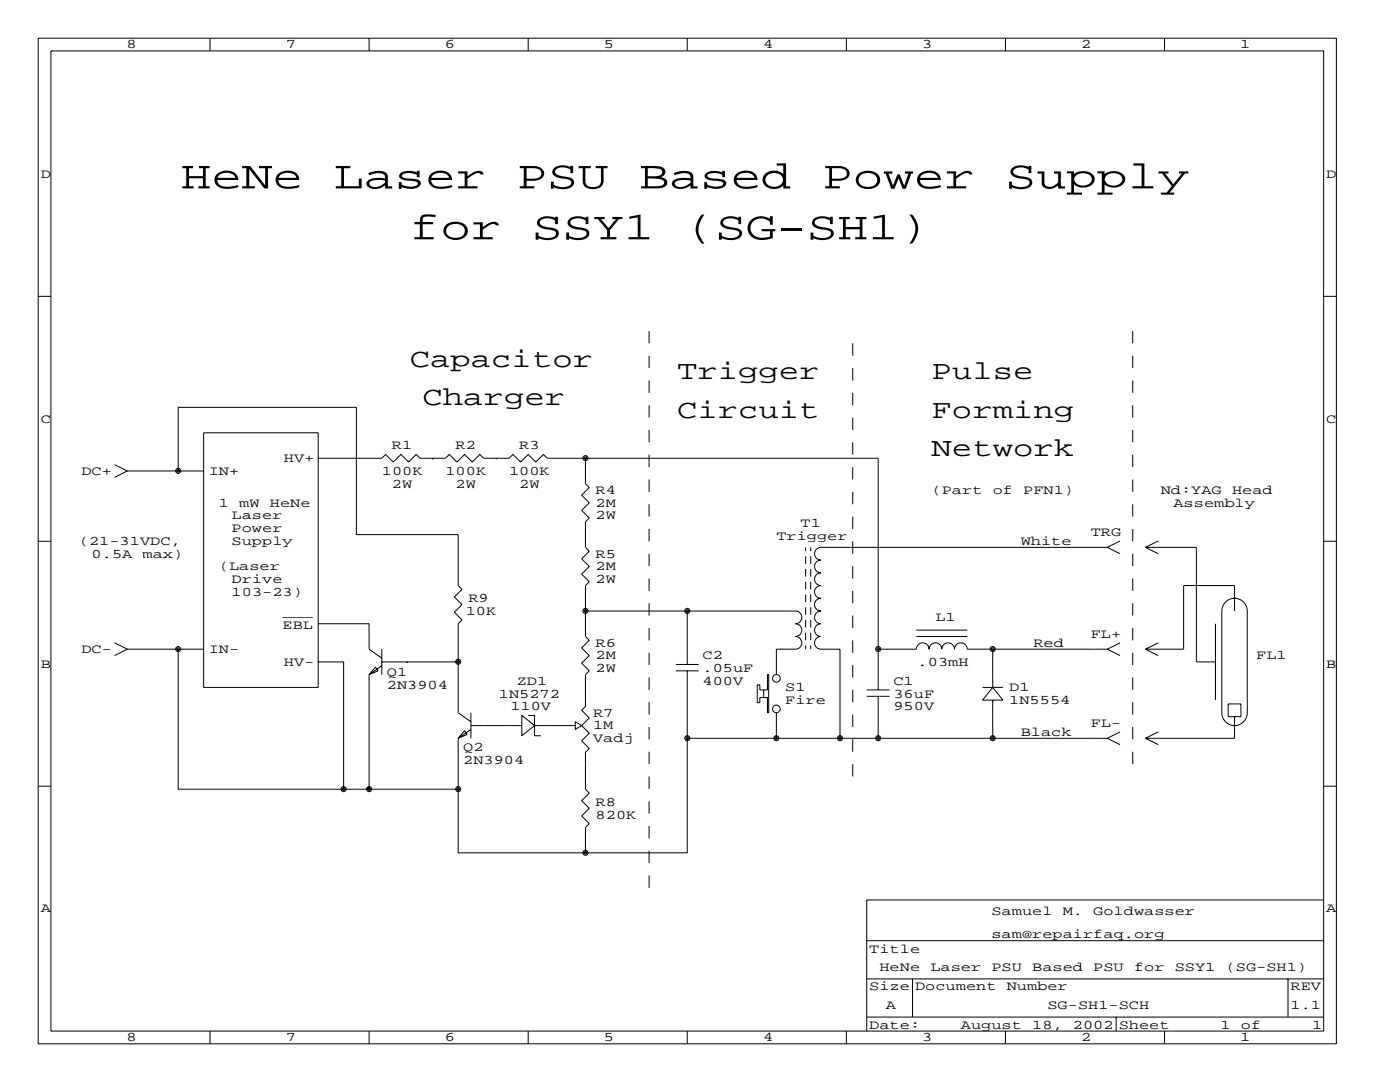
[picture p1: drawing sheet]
<svg xmlns="http://www.w3.org/2000/svg" width="279mm" height="216mm" viewBox="0 0 279 216" stroke-linecap="round" stroke-linejoin="round" font-family="sans-serif">
<g fill="none" stroke="#000" stroke-width=".2">
<path d="M7.6 7.6h259.1v200.7h-259.1zM10.2 10.2h254v195.5h-254zM41.9 7.6v2.6M73.7 7.6v2.6M105.4 7.6v2.6M137.2 7.6v2.6M168.9 7.6v2.6M200.7 7.6v2.6M232.4 7.6v2.6M7.6 59.1h2.6M264.2 59.1h2.5M22.9 92.7l2.5 1.3"/>
<path d="M25.4 94l-2.5 1.2M25.4 94h15.2M35.6 94v-12.7h35.5v25.4h20.3v10.1l.8 .8-1.5 1.5 1.5 1.5-1.5 1.6 1.5 1.5-.8 .8v17.7l2.6 1.8M40.6 86.4h22.9v50.8h-22.9zM63.5 91.4h12.7l.8-.7 1.5 1.5 1.5-1.5 1.5 1.5 1.6-1.5 .7 .7h5.1l.8-.7 1.5 1.5 1.5-1.5 1.5 1.5 1.6-1.5 .7 .7h5.1l.8-.7 1.5 1.5 1.5-1.5 1.5 1.5 1.6-1.5 .7 .7h66.1v46.3M86.4 91.4h.1M99.1 91.4h.1M116.8 91.4v5.1l.8 .8-1.5 1.5 1.5 1.5-1.5 1.6 1.5 1.5-.8 .7v5.1l.8 .8-1.5 1.5 1.5 1.5-1.5 1.6 1.5 1.5-.8 .7v10.2l.8 .8-1.5 1.5 1.5 1.5-1.5 1.5 1.5 1.6-.8 .7v6.4l-.7 .7 1.5 1.6-1.5 1.5M7.6 108h2.6M160.8 109.2v.8M160.8 111v1.5M160.8 113.5v1.6"/>
<path d="M160.8 116.1v1.5M160.8 118.6v1.5M161.8 109.2v.8M161.8 111v1.5M161.8 113.5v1.6M161.8 116.1v1.5M161.8 118.6v1.5M221 109.2h-57.2a1.27 1.27 0 0 0-1.2 1.3 1.27 1.27 0 0 0 1.2 1.3 1.27 1.27 0 0 0-1.2 1.2 1.27 1.27 0 0 0 1.2 1.3 1.27 1.27 0 0 0-1.2 1.3 1.27 1.27 0 0 0 1.2 1.2 1.27 1.27 0 0 0-1.2 1.3 1.27 1.27 0 0 0 1.2 1.3 1.27 1.27 0 0 0-1.2 1.3 1.27 1.27 0 0 0 1.2 1.2 1.27 1.27 0 0 0-1.2 1.3 1.27 1.27 0 0 0 1.2 1.3 1.27 1.27 0 0 0-1.2 1.2 1.27 1.27 0 0 0 1.2 1.3 1.27 1.27 0 0 0-1.2 1.3 1.27 1.27 0 0 0 1.2 1.2h3.8v17.8M221 109.2l2.5 1.3M223.5 107.9l-2.5 1.3M228.6 109.2h10.2v22.9h3.8M228.6 109.2l2.5 1.3"/>
<path d="M231.1 107.9l-2.5 1.3M246.1 119.4h.5M264.2 108h2.5M22.9 128.3l2.5 1.2M25.4 129.5h15.2M25.4 129.5l-2.5 1.3M35.6 129.5v28h55.8M63.5 124.5h10.2v5l2.5 1.8M63.5 132.1h5.1v25.4M73.7 134.6v22.9M74.9 133.1l.5 .8-1.7 .7zM76.2 132.1h15.2"/>
<path d="M76.2 129.5v5.1M76.2 132.8l-2.5 1.8M81.3 132.1h.1M116.8 121.9h41.9a1.27 1.27 0 0 1 1.3 1.3 1.27 1.27 0 0 1-1.3 1.3 1.27 1.27 0 0 1 1.3 1.2 1.27 1.27 0 0 1-1.3 1.3 1.27 1.27 0 0 1 1.3 1.3 1.27 1.27 0 0 1-1.3 1.2h-3.8v5.1M116.8 121.9h.1M134.9 133.9h4.5M134.9 132.6h4.5M137.2 121.9v10.7M137.2 133.9v36.3h-45.8v-22.9M151.1 136.7h.5v1h1.6v-3.1h.2v7.6h-.2v-3h-1.6v1h-.5zM152.4 137.7v1.5M160.8 121.2v1.5"/>
<path d="M160.8 123.7v1.5M160.8 126.2v1.6M160.8 128.8v.7M161.8 121.2v1.5M161.8 123.7v1.5M161.8 126.2v1.6M161.8 128.8v.7M173 138.9h4.5M173 137.7h4.5M175.3 129.5h7.6a1.27 1.27 0 0 1 1.2-1.2 1.27 1.27 0 0 1 1.3 1.2 1.27 1.27 0 0 1 1.3-1.2 1.27 1.27 0 0 1 1.3 1.2 1.27 1.27 0 0 1 1.2-1.2 1.27 1.27 0 0 1 1.3 1.2 1.27 1.27 0 0 1 1.3-1.2 1.27 1.27 0 0 1 1.2 1.2h28M175.3 138.9v8.4M182.9 127h10.1"/>
<path d="M182.9 125.7h10.1M196.1 137.2h4.1M198.1 129.5v7.7M198.1 139.7v7.6M198.1 137.2l2.1 2.5h-4.1zM221 129.5l2.5 1.3M223.5 128.3l-2.5 1.2M228.6 129.5l2.5 1.3M231.1 128.3l-2.5 1.2M242.6 124.5v15.2M244.4 120.3a2.54 2.54 0 0 1 2.8-.8 2.54 2.54 0 0 1 1.7 2.4v20.3a2.54 2.54 0 0 1-2.5 2.6 2.54 2.54 0 0 1-2.6-2.6v-20.3l.1-.6zM246.4 121.9v-5.1h-10.2v12.7h-7.6"/>
<path d="M7.6 156.9h2.6M92.7 145.8l.5 .8-1.8 .7zM94 142.2v5.1M94 144.8h10.1M94 145.5l-2.6 1.8M104.1 142.7l2.6 2.1-2.6 2zM105.4 142.7h1.3v4.1h1.2M106.7 144.8h8.1M114.8 144l1.3 .8-1.3 .7zM116.1 144.8l1.5 1.5-1.5 1.5 1.5 1.6-.8 .7v7.4l.8 .7-1.5 1.6 1.5 1.5-1.5 1.5 1.5 1.5-.8 .8v5.1M137.2 147.3h.1M137.2 147.3h83.8"/>
<path d="M154.9 142.2v5.1M221 147.3l2.5 1.3M223.5 146l-2.5 1.3M228.6 147.3l2.5 1.3M231.1 146l-2.5 1.3M245.1 140.5h2.5v2.5h-2.5zM246.4 143v4.3h-17.8M264.2 156.9h2.5M264.2 179.6h-91.2v26.1M173 195.3h91.2M173 187.7h91.2M182.1 195.3v7.6"/>
<path d="M257 195.3v7.6M41.9 205.7v2.6M73.7 205.7v2.6M105.4 205.7v2.6M137.2 205.7v2.6M168.9 205.7v2.6M173 202.9h91.2M200.7 205.7v2.6M222.8 202.9v2.8M232.4 205.7v2.6"/>
<circle cx="35.6" cy="94" r=".51"/>
<circle cx="35.6" cy="94" r=".25"/>
<circle cx="116.8" cy="91.4" r=".51"/>
<circle cx="116.8" cy="91.4" r=".25"/>
<circle cx="35.6" cy="129.5" r=".51"/>
<circle cx="35.6" cy="129.5" r=".25"/>
<circle cx="91.4" cy="132.1" r=".51"/>
<circle cx="91.4" cy="132.1" r=".25"/>
<circle cx="116.8" cy="121.9" r=".51"/>
<circle cx="116.8" cy="121.9" r=".25"/>
<circle cx="137.2" cy="121.9" r=".51"/>
<circle cx="137.2" cy="121.9" r=".25"/>
<circle cx="154.9" cy="135.4" r=".76"/>
<circle cx="175.3" cy="129.5" r=".51"/>
<circle cx="175.3" cy="129.5" r=".25"/>
<circle cx="198.1" cy="129.5" r=".51"/>
<circle cx="198.1" cy="129.5" r=".25"/>
<circle cx="68.6" cy="157.5" r=".51"/>
<circle cx="68.6" cy="157.5" r=".25"/>
<circle cx="73.7" cy="157.5" r=".51"/>
<circle cx="73.7" cy="157.5" r=".25"/>
<circle cx="91.4" cy="157.5" r=".51"/>
<circle cx="91.4" cy="157.5" r=".25"/>
<circle cx="137.2" cy="147.3" r=".51"/>
<circle cx="137.2" cy="147.3" r=".25"/>
<circle cx="154.9" cy="147.3" r=".51"/>
<circle cx="154.9" cy="141.5" r=".76"/>
<circle cx="154.9" cy="147.3" r=".25"/>
<circle cx="167.6" cy="147.3" r=".51"/>
<circle cx="167.6" cy="147.3" r=".25"/>
<circle cx="175.3" cy="147.3" r=".51"/>
<circle cx="175.3" cy="147.3" r=".25"/>
<circle cx="198.1" cy="147.3" r=".51"/>
<circle cx="198.1" cy="147.3" r=".25"/>
<circle cx="116.8" cy="170.2" r=".51"/>
<circle cx="116.8" cy="170.2" r=".25"/>
</g>
<path d="M129.5 66v111.8M226.1 66v88.9M170.2 154.9v-88.9" fill="none" stroke="#000" stroke-width=".2" stroke-dasharray="2.5" stroke-linecap="butt"/>
<g font-size="7.9">
<text x="36.1" y="37.6">HeNe</text>
<text x="66.5" y="37.6">Laser</text>
<text x="103.1" y="37.6">PSU</text>
<text x="127.5" y="37.6">Based</text>
<text x="164.1" y="37.6">Power</text>
<text x="200.7" y="37.6">Supply</text>
<text x="81.8" y="47.8">for</text>
<text x="106.2" y="47.8">SSY1</text>
<text x="136.7" y="47.8">(SG-SH1)</text>
</g>
<g font-size="5.3">
<text x="81.8" y="73.2">Capacitor</text>
<text x="135.1" y="75.7">Trigger</text>
<text x="185.9" y="75.7">Pulse</text>
<text x="84.3" y="80.8">Charger</text>
<text x="135.1" y="83.3">Circuit</text>
<text x="185.9" y="83.3">Forming</text>
<text x="185.9" y="90.9">Network</text>
</g>
<g font-size="2.6">
<text x="25.3" y="9.7">8</text>
<text x="57" y="9.7">7</text>
<text x="88.8" y="9.7">6</text>
<text x="120.5" y="9.7">5</text>
<text x="152.3" y="9.7">4</text>
<text x="184" y="9.7">3</text>
<text x="215.8" y="9.7">2</text>
<text x="247.5" y="9.7">1</text>
<text x="8.1" y="35.5">D</text>
<text x="264.7" y="35.5">D</text>
<text x="8.1" y="84.3">C</text>
<text x="78.2" y="89.7">R1</text>
<text x="90.9" y="89.7">R2</text>
<text x="103.6" y="89.7">R3</text>
<text x="264.7" y="84.3">C</text>
<text x="16.3" y="94.7">DC+</text>
<text x="41.7" y="94.7">IN+</text>
<text x="56.6" y="92.2">HV+</text>
<text x="76.2" y="94.7">100K</text>
<text x="88.9" y="94.7">100K</text>
<text x="101.6" y="94.7">100K</text>
<text x="43.7" y="101.1">1</text>
<text x="47.8" y="101.1">mW</text>
<text x="53.8" y="101.1">HeNe</text>
<text x="78.2" y="97.3">2W</text>
<text x="90.9" y="97.3">2W</text>
<text x="103.6" y="97.3">2W</text>
<text x="118.9" y="98.6">R4</text>
<text x="118.9" y="101.1">2M</text>
<text x="185.9" y="98.6">(Part</text>
<text x="198.1" y="98.6">of</text>
<text x="204.2" y="98.6">PFN1)</text>
<text x="231.6" y="98.6">Nd:YAG</text>
<text x="234.2" y="101.1">Assembly</text>
<text x="245.9" y="98.6">Head</text>
<text x="46.2" y="103.6">Laser</text>
<text x="46.2" y="106.2">Power</text>
<text x="118.9" y="103.6">2W</text>
<text x="154.9" y="107.7">Trigger</text>
<text x="159.8" y="105.2">T1</text>
<text x="217.7" y="106.9">TRG</text>
<text x="15.7" y="108.7">(21-31VDC,</text>
<text x="18.3" y="111.3">0.5A</text>
<text x="28.4" y="111.3">max)</text>
<text x="43.7" y="113.8">(Laser</text>
<text x="46.2" y="108.7">Supply</text>
<text x="118.9" y="111.3">R5</text>
<text x="118.9" y="113.8">2M</text>
<text x="203.7" y="108.7">White</text>
<text x="46.2" y="116.3">Drive</text>
<text x="46.2" y="118.9">103-23)</text>
<text x="118.9" y="116.3">2W</text>
<text x="56.4" y="125.5">EBL</text>
<text x="56.4" y="122.9">___</text>
<text x="93" y="122.7">10K</text>
<text x="93.5" y="120.1">R9</text>
<text x="186.7" y="124">L1</text>
<text x="16.3" y="130.3">DC-</text>
<text x="41.7" y="130.3">IN-</text>
<text x="118.9" y="129">R6</text>
<text x="118.9" y="131.6">2M</text>
<text x="140.2" y="131.6">C2</text>
<text x="206.2" y="129">Red</text>
<text x="217.7" y="127.3">FL+</text>
<text x="250.7" y="131.6">FL1</text>
<text x="8.1" y="133.2">B</text>
<text x="56.6" y="132.8">HV-</text>
<text x="77.2" y="134.9">Q1</text>
<text x="77.2" y="137.4">2N3904</text>
<text x="103.1" y="136.7">ZD1</text>
<text x="118.9" y="134.1">2W</text>
<text x="140.2" y="134.1">.05uF</text>
<text x="140.2" y="136.7">400V</text>
<text x="156.7" y="137.9">S1</text>
<text x="178.3" y="136.7">C1</text>
<text x="183.1" y="132.8">.03mH</text>
<text x="201.4" y="137.9">D1</text>
<text x="264.7" y="133.2">B</text>
<text x="99.6" y="139.2">1N5272</text>
<text x="101.9" y="141.7">110V</text>
<text x="118.4" y="143">R7</text>
<text x="156.7" y="140.5">Fire</text>
<text x="178.3" y="139.2">36uF</text>
<text x="178.3" y="141.7">950V</text>
<text x="201.4" y="140.5">1N5554</text>
<text x="92.5" y="149.9">Q2</text>
<text x="118.4" y="145.5">1M</text>
<text x="118.4" y="148.1">Vadj</text>
<text x="203.7" y="146.8">Black</text>
<text x="217.7" y="145">FL-</text>
<text x="92.5" y="152.4">2N3904</text>
<text x="118.9" y="160.8">R8</text>
<text x="118.9" y="163.3">820K</text>
<text x="8.1" y="182.1">A</text>
<text x="197.9" y="182.6">Samuel</text>
<text x="212.1" y="182.6">M.</text>
<text x="218.2" y="182.6">Goldwasser</text>
<text x="264.7" y="182.1">A</text>
<text x="173.5" y="190.2">Title</text>
<text x="197.9" y="187.2">sam@repairfaq.org</text>
<text x="173.5" y="197.6">Size Document</text>
<text x="175.5" y="193.8">HeNe</text>
<text x="185.7" y="193.8">Laser</text>
<text x="197.9" y="193.8">PSU</text>
<text x="200.9" y="197.6">Number</text>
<text x="206" y="193.8">Based</text>
<text x="218.2" y="193.8">PSU</text>
<text x="226.3" y="193.8">for</text>
<text x="234.4" y="193.8">SSY1</text>
<text x="244.6" y="193.8">(SG-SH1)</text>
<text x="257.6" y="197.6">REV</text>
<text x="176.8" y="201.4">A</text>
<text x="209" y="201.4">SG-SH1-SCH</text>
<text x="257.6" y="201.4">1.1</text>
<text x="25.3" y="207.8">8</text>
<text x="57" y="207.8">7</text>
<text x="88.8" y="207.8">6</text>
<text x="120.5" y="207.8">5</text>
<text x="152.3" y="207.8">4</text>
<text x="173.5" y="205.2">Date:</text>
<text x="184" y="207.8">3</text>
<text x="191.8" y="205.2">August</text>
<text x="206" y="205.2">18,</text>
<text x="214.1" y="205.2">2002 Sheet</text>
<text x="215.8" y="207.8">2</text>
<text x="243.6" y="205.2">1</text>
<text x="247.5" y="207.8">1</text>
<text x="247.7" y="205.2">of</text>
<text x="261.9" y="205.2">1</text>
</g>
</svg>
